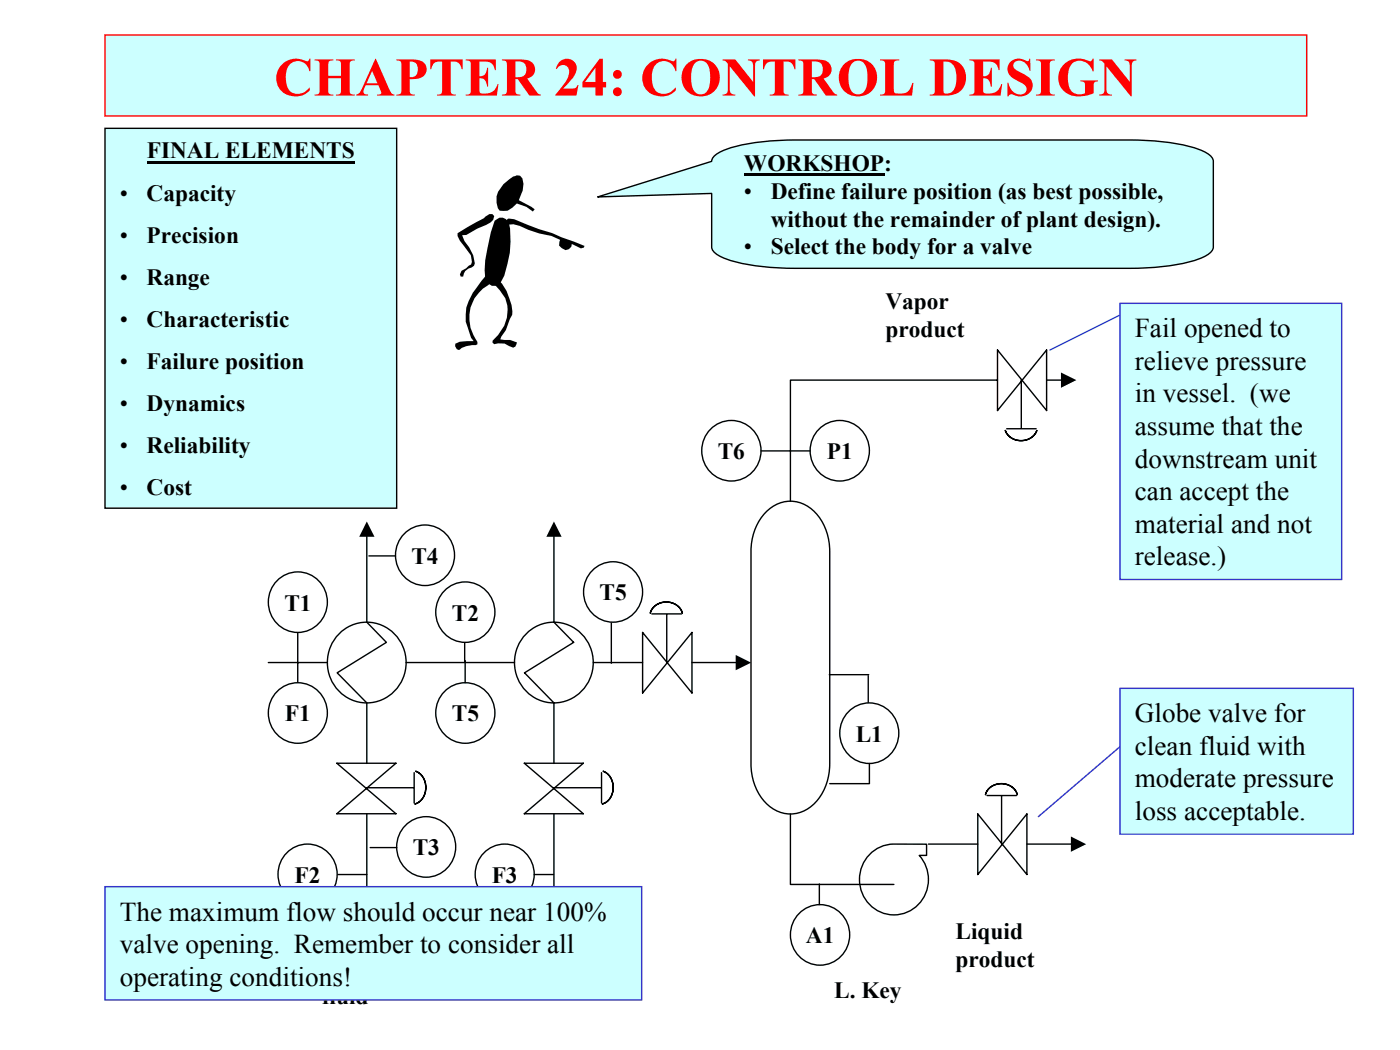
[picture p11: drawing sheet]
<svg xmlns="http://www.w3.org/2000/svg" width="254mm" height="190mm" viewBox="0 0 254 190" stroke-linecap="round" stroke-linejoin="round" font-family="sans-serif">
<path d="M19 23.3h53v68.9h-53z" fill-rule="evenodd" fill="#cff" stroke="#000" stroke-width=".25"/>
<path d="M26.6 29.4h37.7" fill="none" stroke="#000" stroke-width=".4"/>
<g fill="#000">
<path d="M83 42.3l4.8-2.7 1-.8h.5l.4 .4-.2 .7-.5 .4-2.4 1.2-2 1.1-.8 .1 .5 1 .8 1.2 .8 1.4 .2 1.5-.1 .4-.4 .3a1.73 1.73 0 0 0-1.6 1.7h-.4l-.2-.4 .3-.7 1.8-1.1 .1-.5-.2-1.2-2-2.6-.4-.9z" fill-rule="evenodd"/>
<path d="M89.7 40a1.46 1.46 0 0 1 2.1-.2l.5 .7a16.7 16.7 0 0 1-1.5 10.8l-.8 .6h-.8l-.8-.6-.4-.8-.1-1.5a35.9 35.9 0 0 1 1.8-9z" fill-rule="evenodd"/>
<path d="M91.9 39.6l1.4 .2 4.5 1.8 2.4 .7 5.8 2.3-.1 .3-.5 .2-1.7-.8v.5l-.5 .4-.6 .2-.7-.4-.5-.4 .2-1.1-1.6-.7a17.9 17.9 0 0 1-5.7-1.8l-1.2-.3-1.2 .1-.1-.8 .5-.4h.3z" fill-rule="evenodd"/>
<path d="M91.3 33.4l1.8-1.4 .7-.1-.3-.1 .9 .1 .4 .5 .2 1-.2 1.2-.7 1.7 2.3 1.2 .6 .5-.3 .4-1.2-.9-1.7-.6-.8 .8-.9 .5h-1.4a3.6 3.6 0 0 1 .6-4.8z" fill-rule="evenodd"/>
<path d="M88.2 50h.6l.3 .5v.8l-.6 .5a6.9 6.9 0 0 0-1.9 10.2v.5l-.3 .1a4.1 4.1 0 0 0-3 .9l-.4-.1-.3-.6v-.4l.8-.4 2.5-.1-.4-.6-1-2.9a7.6 7.6 0 0 1 1.9-6.1z" fill-rule="evenodd"/>
<path d="M89.8 50.8h.6a8.5 8.5 0 0 1 2.4 4.6l.1 1.7-.4 .8-.7 2-.8 1.2-.2 .5 1.7 .1 1.3 .4-.3 .8-.4 .2-1.6-.8h-1.1l-.7 .1-.3-.2v-.4a6.9 6.9 0 0 0 2.3-7.7l-2.1-2.7z" fill-rule="evenodd"/>
</g>
<path d="M108.4 35.7l20.7-6.4a2.49 2.49 0 0 1 1.8-1.8 32.2 32.2 0 0 1 11.5-2.1h62.6a39.6 39.6 0 0 1 12.4 1.7 4.6 4.6 0 0 1 2.6 1.7l.1 .5v15.5a2.49 2.49 0 0 1-1.7 1.8 32.2 32.2 0 0 1-11.5 2.1h-62.6a39.6 39.6 0 0 1-12.5-1.7 4.6 4.6 0 0 1-2.6-1.7l-.1-.5v-9.7z" fill-rule="evenodd" fill="#cff" stroke="#000" stroke-width=".25"/>
<path d="M135 31.6h25.4" fill="none" stroke="#000" stroke-width=".4"/>
<path d="M139 92.8a6 6 0 0 1 9.4 .8 10.5 10.5 0 0 1 2.1 6.5v38.5a9.1 9.1 0 0 1-5.2 8.8 6.3 6.3 0 0 1-7.6-3.3 10.7 10.7 0 0 1-1.5-5.5v-38.5a10.3 10.3 0 0 1 2.8-7.3zM61.8 114.7a7.2 7.2 0 0 1 10.2 .8 7.2 7.2 0 0 1-.8 10.2 7.2 7.2 0 0 1-9.5-.1 7.2 7.2 0 0 1-1.2-9.4zM95.8 114.7a7.2 7.2 0 0 1 10.2 .8 7.2 7.2 0 0 1-.8 10.2 7.2 7.2 0 0 1-9.5-.1 7.2 7.2 0 0 1-1.2-9.4zM100.5 112.9l3.6 3.6-8.9 5.6 5.3 5.4M116.6 114.7v11l8.9-11v11zM118.3 111.4h5.4M121 111.5v8.7M157.7 155a6.2 6.2 0 0 1 4.4-1.9l6 .1v2h-1.3a6.4 6.4 0 0 1 .4 8.1 6.4 6.4 0 0 1-7.9 2 6.5 6.5 0 0 1-1.6-10.3z" fill="none" stroke="#000" stroke-width=".25"/>
<path d="M118.8 110a3.2 3.2 0 0 1 5 1.2 3.1 3.1 0 0 0-2.9-2 3.1 3.1 0 0 0-2.9 2l.2-.4z" fill-rule="evenodd" fill="#00cc9a" stroke="#000" stroke-width=".25"/>
<path d="M66.5 112.9l3.6 3.6-8.9 5.6 5.3 5.4M48.7 120.2h10.7M61.1 138.5h10.7l-10.7 9.1h10.7zM73.7 120.2h19.6M107.6 120.2h9M125.5 120.2h8M66.5 142.9h8.5M75.1 140.2v5.5" fill="none" stroke="#000" stroke-width=".25"/>
<path d="M133.5 118.8l2.8 1.4-2.8 1.4z" fill="#000"/>
<path d="M75.3 139.9a3.2 3.2 0 0 1 2 3 3.2 3.2 0 0 1-2 3 3.2 3.2 0 0 0 2-3 3.2 3.2 0 0 0-2-3z" fill-rule="evenodd" fill="#00cc9a" stroke="#000" stroke-width=".25"/>
<path d="M66.5 127.5v11M95.1 138.5h10.7l-10.7 9.1h10.7zM100.5 142.9h8.5M109.1 140.2v5.5" fill="none" stroke="#000" stroke-width=".25"/>
<path d="M109.3 139.9a3.2 3.2 0 0 1 2 3 3.2 3.2 0 0 1-2 3 3.2 3.2 0 0 0 2-3 3.2 3.2 0 0 0-2-3z" fill-rule="evenodd" fill="#00cc9a" stroke="#000" stroke-width=".25"/>
<path d="M66.5 97.3v15.6M100.5 97.3v15.6M100.5 127.5v11M143.4 147.7v12.8h18.8M177.4 147.7v11l8.9-11v11zM179.1 144.3h5.3M181.7 144.5v8.6" fill="none" stroke="#000" stroke-width=".25"/>
<path d="M66.5 94.6l1.4 2.8h-2.7zM100.5 94.6l1.4 2.8h-2.8z" fill="#000"/>
<path d="M179.6 142.9l-.6 .8-.2 .5a3.1 3.1 0 0 1 2.9-2 3.1 3.1 0 0 1 2.9 2 3.1 3.1 0 0 0-5-1.3z" fill-rule="evenodd" fill="#00cc9a" stroke="#000" stroke-width=".25"/>
<path d="M181 69h-37.6v21.9M181 63.5v11l8.9-11v11zM182.6 77.8h5.4M185.3 69v8.7M168.4 153.1h9M186.3 153.1h8" fill="none" stroke="#000" stroke-width=".25"/>
<path d="M194.3 151.8l2.8 1.4-2.8 1.3z" fill="#000"/>
<path d="M182.4 78a3.1 3.1 0 0 0 2.9 1.9 3.1 3.1 0 0 0 2.9-1.9 3.1 3.1 0 0 1-2.9 1.9 3.1 3.1 0 0 1-2.9-1.9z" fill-rule="evenodd" fill="#00cc9a" stroke="#000" stroke-width=".25"/>
<g fill="none" stroke="#000" stroke-width=".25">
<path d="M128.9 77.9a5.4 5.4 0 0 1 7.6 .1 5.4 5.4 0 0 1 0 7.6 5.4 5.4 0 0 1-7.6 .1 5.6 5.6 0 0 1 0-7.8zM148.6 77.9a5.4 5.4 0 0 1 7.6 .1 5.4 5.4 0 0 1 0 7.6 5.4 5.4 0 0 1-7.6 .1 5.6 5.6 0 0 1 0-7.8zM189.9 69h2.6M73.3 96.9a5.4 5.4 0 0 1 8.5 1.1 5.4 5.4 0 0 1-3 8 5.5 5.5 0 0 1-6.3-2.5 5.5 5.5 0 0 1 .8-6.6zM138.1 81.8h8.9M50.2 105.4a5.4 5.4 0 0 1 8.5 1.1 5.4 5.4 0 0 1-3 8 5.5 5.5 0 0 1-6.3-2.4 5.5 5.5 0 0 1 .8-6.7zM54 114.8v9M66.9 100.9h4.9M80.6 107.2a5.4 5.4 0 0 1 7.6 .1 5.4 5.4 0 0 1 0 7.6 5.4 5.4 0 0 1-7.6 0 5.6 5.6 0 0 1 0-7.7zM84.3 116.7v3.3M84.4 119.9v4M107.4 103.5a5.4 5.4 0 0 1 8.5 1.1 5.4 5.4 0 0 1-3 8 5.5 5.5 0 0 1-6.3-2.4 5.5 5.5 0 0 1 .8-6.7z"/>
<path d="M110.9 113v7.3M50.2 125.5a5.4 5.4 0 0 1 8.5 1.1 5.4 5.4 0 0 1-3 8 5.5 5.5 0 0 1-6.3-2.4 5.5 5.5 0 0 1 .8-6.7zM80.6 125.5a5.4 5.4 0 0 1 8.5 1.1 5.4 5.4 0 0 1-3 8 5.5 5.5 0 0 1-6.3-2.4 5.5 5.5 0 0 1 .8-6.7zM150.5 122.4h7.1M153.9 129.1a5.4 5.4 0 0 1 8.5 1.2 5.4 5.4 0 0 1-3 7.9 5.5 5.5 0 0 1-6.3-2.4 5.5 5.5 0 0 1 .8-6.7zM157.5 122.6v4.8M157.7 138.5v3.7h-7.2M52 154.7a5.4 5.4 0 0 1 8.5 1.2 5.4 5.4 0 0 1-3 7.9 5.5 5.5 0 0 1-6.3-2.4 5.5 5.5 0 0 1 .8-6.7zM61.3 158.7h5.2M66.5 147.7v18.3M67.2 153.8h4.8M73.5 149.8a5.4 5.4 0 0 1 8.5 1.1 5.4 5.4 0 0 1-3 8 5.5 5.5 0 0 1-6.3-2.4 5.5 5.5 0 0 1 .8-6.7z"/>
<path d="M87.8 154.7a5.4 5.4 0 0 1 8.4 1.2 5.4 5.4 0 0 1-2.9 7.9 5.5 5.5 0 0 1-6.3-2.4 5.5 5.5 0 0 1 .8-6.7zM96.9 158.7h3.5M100.5 147.7v18.3M145 165.7a5.4 5.4 0 0 1 7.6 .1 5.4 5.4 0 0 1 0 7.6 5.4 5.4 0 0 1-7.6 .1 5.6 5.6 0 0 1 0-7.8zM148.7 160.4v3.7"/>
</g>
<path d="M192.5 67.6l2.8 1.4-2.8 1.4z" fill="#000"/>
<path d="M19 6.3h218.1v14.7h-218.1z" fill-rule="evenodd" fill="#cff" stroke="#f00" stroke-width=".25"/>
<path d="M203.2 55h40.2v50.1h-40.2z" fill-rule="evenodd" fill="#cff" stroke="#33c" stroke-width=".25"/>
<path d="M203.2 57.1l-12.7 6.4" fill="none" stroke="#33c" stroke-width=".25"/>
<path d="M203.2 124.9h42.3v26.4h-42.3z" fill-rule="evenodd" fill="#cff" stroke="#33c" stroke-width=".25"/>
<path d="M203.2 135.5l-14.8 12.7" fill="none" stroke="#33c" stroke-width=".25"/>
<path d="M19 160.9h97.4v20.5h-97.4z" fill-rule="evenodd" fill="#cff" stroke="#33c" stroke-width=".25"/>
<text font-size="9.9" fill="#f00" x="49.7" y="17.3">CHAPTER 24: CONTROL DESIGN</text>
<g font-size="4.9">
<text x="205.9" y="61.2">Fail opened to</text>
<text x="205.9" y="67.1">relieve pressure</text>
<text x="205.9" y="73">in vessel. (we</text>
<text x="205.9" y="78.9">assume that the</text>
<text x="205.9" y="84.9">downstream unit</text>
<text x="205.9" y="90.8">can accept the</text>
<text x="205.9" y="96.7">material and not</text>
<text x="205.9" y="102.6">release.)</text>
<text x="205.9" y="131.1">Globe valve for</text>
<text x="205.9" y="137">clean fluid with</text>
<text x="205.9" y="142.9">moderate pressure</text>
<text x="205.9" y="148.8">loss acceptable.</text>
<text x="21.7" y="167">The maximum flow should occur near 100%</text>
<text x="21.7" y="173">valve opening. Remember to consider all</text>
<text x="21.7" y="178.9">operating conditions!</text>
</g>
<g font-size="4.2">
<text x="26.6" y="28.7">FINAL ELEMENTS</text>
<text x="135" y="30.9">WORKSHOP:</text>
<text x="21.7" y="36.4">•</text>
<text x="26.6" y="36.4">Capacity</text>
<text x="135" y="36">•</text>
<text x="139.8" y="36">Define failure position (as best possible,</text>
<text x="139.8" y="41.1">without the remainder of plant design).</text>
<text x="21.7" y="44">•</text>
<text x="26.6" y="44">Precision</text>
<text x="135" y="46.2">•</text>
<text x="139.8" y="46.2">Select the body for a valve</text>
<text x="21.7" y="51.6">•</text>
<text x="26.6" y="51.6">Range</text>
<text x="21.7" y="59.3">•</text>
<text x="26.6" y="59.3">Characteristic</text>
<text x="160.7" y="56.1">Vapor</text>
<text x="160.7" y="61.2">product</text>
<text x="21.7" y="66.9">•</text>
<text x="26.6" y="66.9">Failure position</text>
<text x="21.7" y="74.5">•</text>
<text x="26.6" y="74.5">Dynamics</text>
<text x="21.7" y="82.1">•</text>
<text x="26.6" y="82.1">Reliability</text>
<text x="130.2" y="83.3">T6</text>
<text x="150" y="83.3">P1</text>
<text x="21.7" y="89.8">•</text>
<text x="26.6" y="89.8">Cost</text>
<text x="74.7" y="102.3">T4</text>
<text x="51.6" y="110.8">T1</text>
<text x="82" y="112.6">T2</text>
<text x="108.8" y="108.9">T5</text>
<text x="51.7" y="130.9">F1</text>
<text x="82" y="130.9">T5</text>
<text x="155.3" y="134.5">L1</text>
<text x="74.9" y="155.2">T3</text>
<text x="53.4" y="160.2">F2</text>
<text x="89.2" y="160.2">F3</text>
<text x="146.2" y="171.1">A1</text>
<text x="173.4" y="170.4">Liquid</text>
<text x="58.4" y="177.1">Process</text>
<text x="173.4" y="175.5">product</text>
<text x="58.4" y="182.1">fluid</text>
<text x="151.3" y="181.1">L. Key</text>
</g>
</svg>
